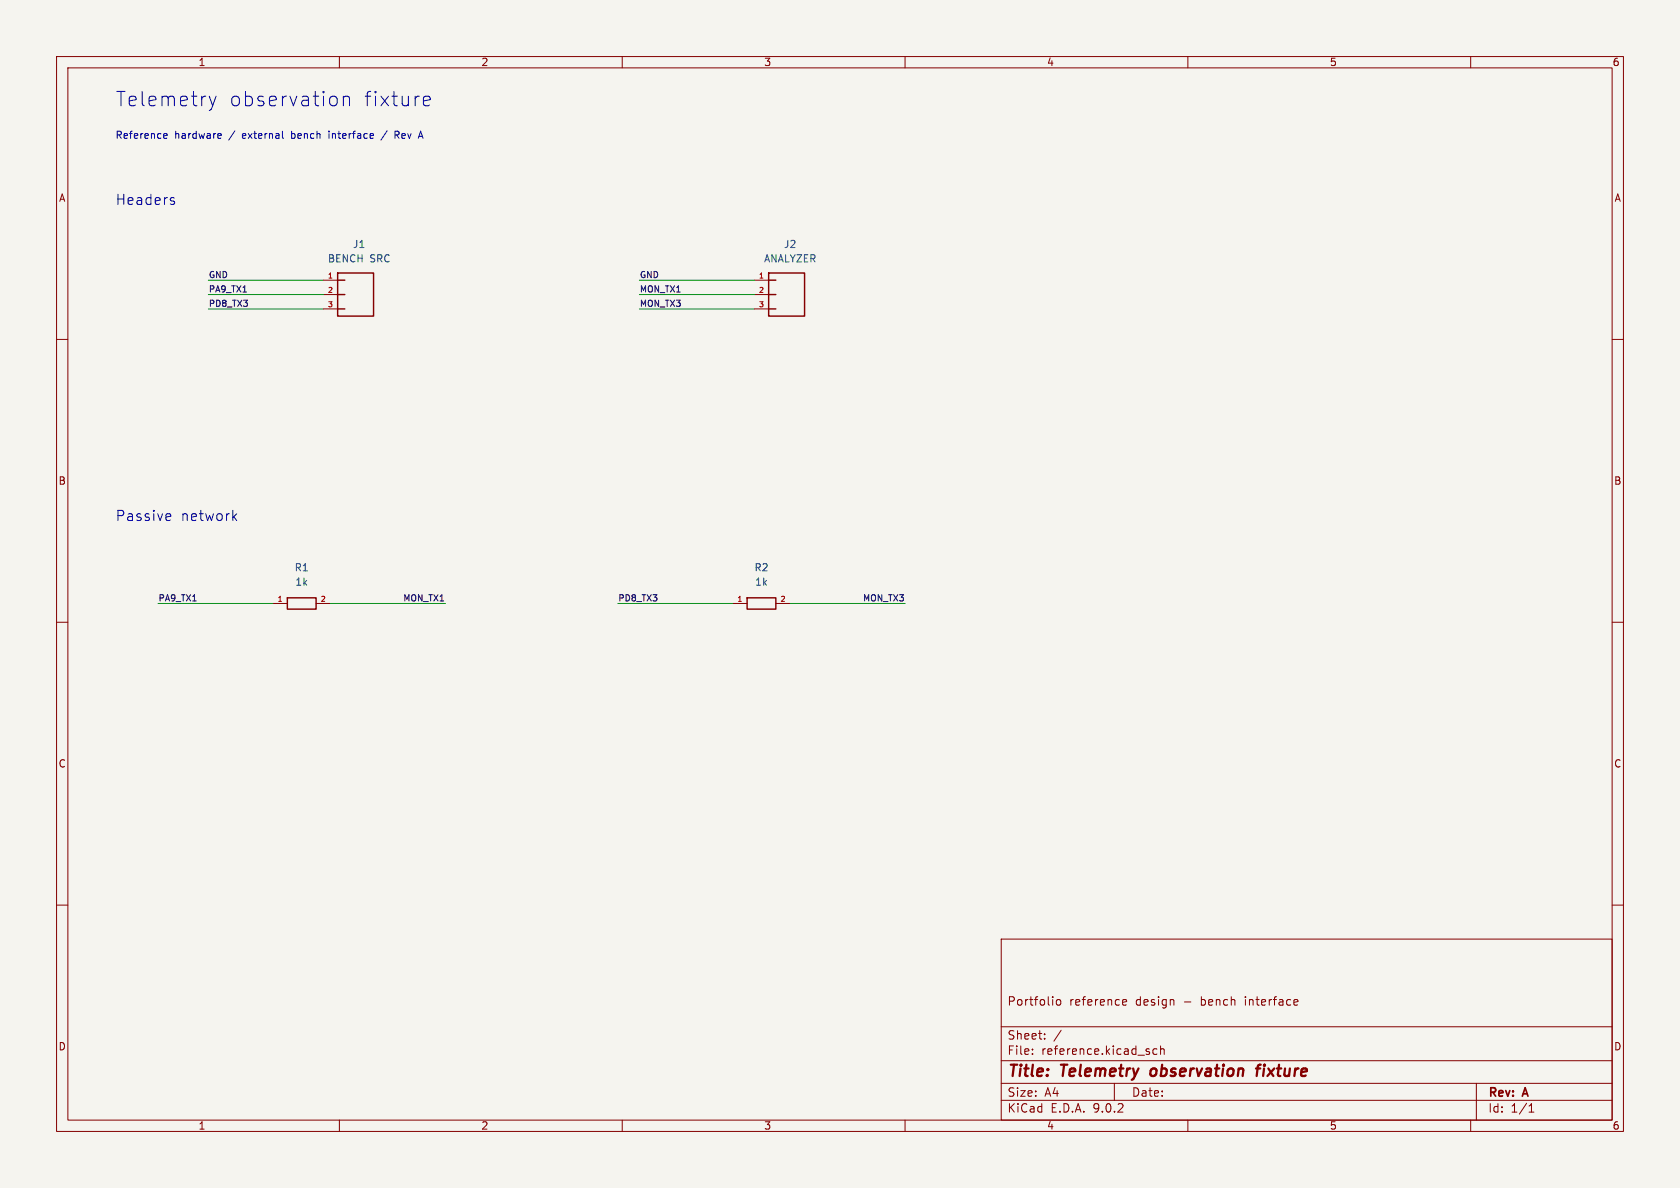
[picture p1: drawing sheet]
(kicad_sch (version 20250114) (generator "eeschema") (paper "A4") (title_block (title "Telemetry observation fixture") (rev "A") (comment 1 "Portfolio reference design - bench interface")) (lib_symbols (symbol "Bench:Header_3" (pin_names (offset 0.4) (hide yes)) (exclude_from_sim no) (in_bom yes) (on_board yes) (property "Reference" "J" (at 0 6.35 0) (effects (font (size 1.27 1.27)) ))(property "Value" "Header_3" (at 0 3.81 0) (effects (font (size 1.27 1.27)) ))(property "Footprint" "" (at 0 0 0) (effects (font (size 1.27 1.27)) (hide yes)))(property "Datasheet" "" (at 0 0 0) (effects (font (size 1.27 1.27)) (hide yes))) (symbol "Header_3_0_1" (polyline (pts (xy -3.81 1.27) (xy 2.54 1.27) (xy 2.54 -6.35) (xy -3.81 -6.35) (xy -3.81 1.27)) (stroke (width 0.254) (type default)) (fill (type none)))(polyline (pts (xy -3.81 0) (xy -2.54 0)) (stroke (width 0.254) (type default)) (fill (type none)))(polyline (pts (xy -3.81 -2.54) (xy -2.54 -2.54)) (stroke (width 0.254) (type default)) (fill (type none)))(polyline (pts (xy -3.81 -5.08) (xy -2.54 -5.08)) (stroke (width 0.254) (type default)) (fill (type none)))) (symbol "Header_3_1_1" (pin passive line (at -6.35 -0 0) (length 2.54) (name "~" (effects (font (size 1 1)))) (number "1" (effects (font (size 0.9 0.9)))))(pin passive line (at -6.35 -2.54 0) (length 2.54) (name "~" (effects (font (size 1 1)))) (number "2" (effects (font (size 0.9 0.9)))))(pin passive line (at -6.35 -5.08 0) (length 2.54) (name "~" (effects (font (size 1 1)))) (number "3" (effects (font (size 0.9 0.9)))))))(symbol "Bench:Resistor" (pin_names (offset 0.4) (hide yes)) (exclude_from_sim no) (in_bom yes) (on_board yes) (property "Reference" "R" (at 0 6.35 0) (effects (font (size 1.27 1.27)) ))(property "Value" "Resistor" (at 0 3.81 0) (effects (font (size 1.27 1.27)) ))(property "Footprint" "" (at 0 0 0) (effects (font (size 1.27 1.27)) (hide yes)))(property "Datasheet" "" (at 0 0 0) (effects (font (size 1.27 1.27)) (hide yes))) (symbol "Resistor_0_1" (polyline (pts (xy -2.54 1) (xy 2.54 1) (xy 2.54 -1) (xy -2.54 -1) (xy -2.54 1)) (stroke (width 0.254) (type default)) (fill (type none)))) (symbol "Resistor_1_1" (pin passive line (at -5.08 0 0) (length 2.54) (name "~" (effects (font (size 1 1)))) (number "1" (effects (font (size 0.9 0.9)))))(pin passive line (at 5.08 0 180) (length 2.54) (name "~" (effects (font (size 1 1)))) (number "2" (effects (font (size 0.9 0.9))))))))
(text "Telemetry observation fixture" (at 20.32 17.78 0) (effects (font (size 2.54 2.54)) (justify left)))
(text "Reference hardware / external bench interface / Rev A" (at 20.32 24.13 0) (effects (font (size 1.27 1.27)) (justify left)))
(text "Headers" (at 20.32 35.56 0) (effects (font (size 1.8 1.8)) (justify left)))
(text "Passive network" (at 20.32 91.44 0) (effects (font (size 1.8 1.8)) (justify left)))
(wire (pts (xy 57.15 49.53) (xy 36.83 49.53)) (stroke (width 0) (type default)))
(label "GND" (at 36.83 49.53 0) (effects (font (size 1.1 1.1)) (justify left bottom)))
(wire (pts (xy 57.15 52.07) (xy 36.83 52.07)) (stroke (width 0) (type default)))
(label "PA9_TX1" (at 36.83 52.07 0) (effects (font (size 1.1 1.1)) (justify left bottom)))
(wire (pts (xy 57.15 54.61) (xy 36.83 54.61)) (stroke (width 0) (type default)))
(label "PD8_TX3" (at 36.83 54.61 0) (effects (font (size 1.1 1.1)) (justify left bottom)))
(wire (pts (xy 133.35 49.53) (xy 113.03 49.53)) (stroke (width 0) (type default)))
(label "GND" (at 113.03 49.53 0) (effects (font (size 1.1 1.1)) (justify left bottom)))
(wire (pts (xy 133.35 52.07) (xy 113.03 52.07)) (stroke (width 0) (type default)))
(label "MON_TX1" (at 113.03 52.07 0) (effects (font (size 1.1 1.1)) (justify left bottom)))
(wire (pts (xy 133.35 54.61) (xy 113.03 54.61)) (stroke (width 0) (type default)))
(label "MON_TX3" (at 113.03 54.61 0) (effects (font (size 1.1 1.1)) (justify left bottom)))
(wire (pts (xy 48.26 106.68) (xy 27.94 106.68)) (stroke (width 0) (type default)))
(label "PA9_TX1" (at 27.94 106.68 0) (effects (font (size 1.1 1.1)) (justify left bottom)))
(wire (pts (xy 58.42 106.68) (xy 78.74 106.68)) (stroke (width 0) (type default)))
(label "MON_TX1" (at 78.74 106.68 0) (effects (font (size 1.1 1.1)) (justify right bottom)))
(wire (pts (xy 129.54 106.68) (xy 109.22 106.68)) (stroke (width 0) (type default)))
(label "PD8_TX3" (at 109.22 106.68 0) (effects (font (size 1.1 1.1)) (justify left bottom)))
(wire (pts (xy 139.7 106.68) (xy 160.02 106.68)) (stroke (width 0) (type default)))
(label "MON_TX3" (at 160.02 106.68 0) (effects (font (size 1.1 1.1)) (justify right bottom)))
(symbol (lib_id "Bench:Header_3") (at 63.5 49.53 0) (unit 1) (in_bom yes) (on_board yes) (dnp no) (property "Reference" "J1" (at 63.5 43.18 0) (effects (font (size 1.27 1.27)) ))(property "Value" "BENCH SRC" (at 63.5 45.72 0) (effects (font (size 1.27 1.27)) ))(property "Footprint" "Connector_PinHeader_2.54mm:PinHeader_1x03_P2.54mm_Vertical" (at 63.5 49.53 0) (effects (font (size 1.27 1.27)) (hide yes)))(property "Datasheet" "" (at 63.5 49.53 0) (effects (font (size 1.27 1.27)) (hide yes))) (pin "1") (pin "2") (pin "3"))
(symbol (lib_id "Bench:Header_3") (at 139.7 49.53 0) (unit 1) (in_bom yes) (on_board yes) (dnp no) (property "Reference" "J2" (at 139.7 43.18 0) (effects (font (size 1.27 1.27)) ))(property "Value" "ANALYZER" (at 139.7 45.72 0) (effects (font (size 1.27 1.27)) ))(property "Footprint" "Connector_PinHeader_2.54mm:PinHeader_1x03_P2.54mm_Vertical" (at 139.7 49.53 0) (effects (font (size 1.27 1.27)) (hide yes)))(property "Datasheet" "" (at 139.7 49.53 0) (effects (font (size 1.27 1.27)) (hide yes))) (pin "1") (pin "2") (pin "3"))
(symbol (lib_id "Bench:Resistor") (at 53.34 106.68 0) (unit 1) (in_bom yes) (on_board yes) (dnp no) (property "Reference" "R1" (at 53.34 100.33 0) (effects (font (size 1.27 1.27)) ))(property "Value" "1k" (at 53.34 102.87 0) (effects (font (size 1.27 1.27)) ))(property "Footprint" "Resistor_THT:R_Axial_DIN0207_L6.3mm_D2.5mm_P7.62mm_Horizontal" (at 53.34 106.68 0) (effects (font (size 1.27 1.27)) (hide yes)))(property "Datasheet" "" (at 53.34 106.68 0) (effects (font (size 1.27 1.27)) (hide yes))) (pin "1") (pin "2"))
(symbol (lib_id "Bench:Resistor") (at 134.62 106.68 0) (unit 1) (in_bom yes) (on_board yes) (dnp no) (property "Reference" "R2" (at 134.62 100.33 0) (effects (font (size 1.27 1.27)) ))(property "Value" "1k" (at 134.62 102.87 0) (effects (font (size 1.27 1.27)) ))(property "Footprint" "Resistor_THT:R_Axial_DIN0207_L6.3mm_D2.5mm_P7.62mm_Horizontal" (at 134.62 106.68 0) (effects (font (size 1.27 1.27)) (hide yes)))(property "Datasheet" "" (at 134.62 106.68 0) (effects (font (size 1.27 1.27)) (hide yes))) (pin "1") (pin "2"))(sheet_instances (path "" (page "1"))))
